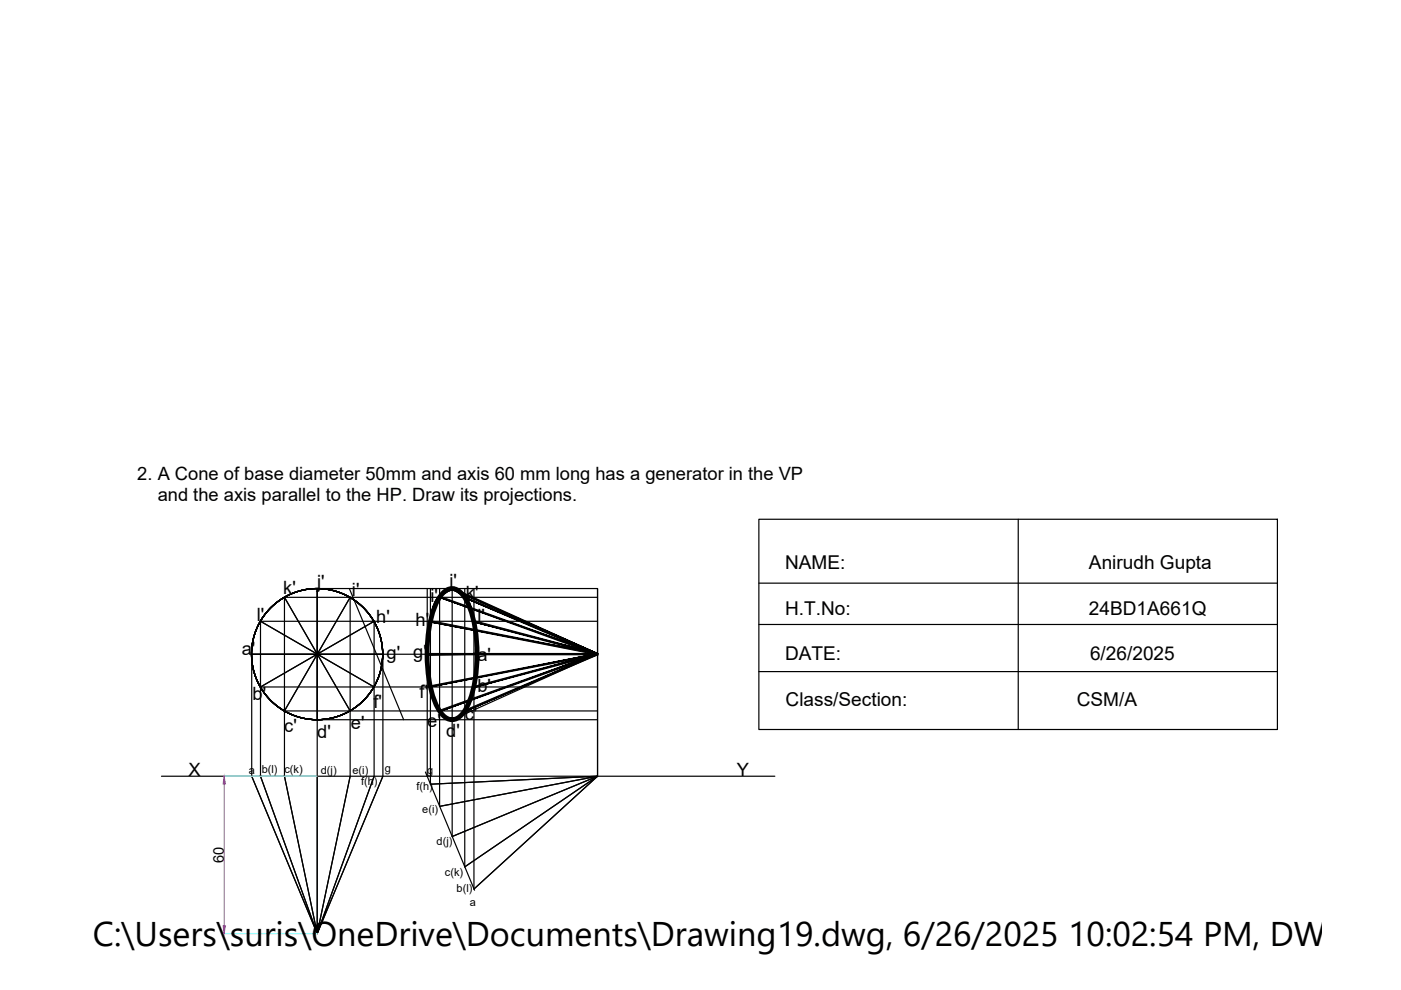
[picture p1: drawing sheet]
<svg xmlns="http://www.w3.org/2000/svg" width="297mm" height="210mm" viewBox="0 0 297 210" stroke-linecap="round" stroke-linejoin="round" font-family="sans-serif">
<!-- layer: 0 -->
<g fill="none" stroke="#000" stroke-width=".25">
<path d="M160.9 110.1h109.9v44.6h-109.9zM215.9 110.1v44.6M55.2 131.7v32.9l12.1 33.3M55.2 131.7l24.1 14M55.2 131.7h71.5M60.3 126.6v38l7 33.3M60.3 126.6l13.9 24.1M60.3 126.6h66.4M67.3 124.8v73.1M67.3 124.8h59.4v39.8M67.3 124.8v27.8h59.4M74.1 124.8l11.5 27.8"/>
<path d="M79.3 131.7v32.9l-12 33.3M79.3 131.7l-24.1 14h71.5M81.2 138.7v25.9l-13.9 33.3M90.6 124.8v39.8M91.3 124.8v41.5M91.6 129.6l.2 .2M93.2 124.8v46.2M95.9 124.8v52.6M98.5 124.8v59M100.5 138.5l.7 .7M100.5 124.8v63.7M126.7 124.8v39.8"/>
<path d="M160.9 123.6h109.9M160.9 132.4h109.9M95.9 152.6l30.8-13.9h-73.3v25.9l13.9 33.3M107.6 145.6l.1 .1M126.7 150.7h-66.4l13.9-24.1v38l-6.9 33.3-13.9-33.3M160.9 142.4h109.9M34.2 164.6h130.1M55.2 164.6l12.1 33.3-7-33.3M67.3 164.6v33.3l6.9-33.3M79.3 164.6l-12 33.3 13.9-33.3M90.2 163.7l10.4 25.1M91.3 166.3l35.4-1.7-26.2 23.9"/>
<path d="M91.3 166.3l35.4-1.7-33.5 6.4M93.2 171l33.5-6.4-28.2 19.2M95.9 177.4l30.8-12.8-28.2 19.2M126.7 164.6l-30.8 12.8M126.7 164.6l-26.2 23.9"/>
<circle cx="67.2" cy="138.7" r="13.9"/>
</g>
<path d="M93.9 125.7a2.44 2.44 0 0 1 3.9 0 16.9 16.9 0 0 1 3.2 9.6 28.2 28.2 0 0 1-2.1 14.8 4.1 4.1 0 0 1-3.1 2.5 3.7 3.7 0 0 1-3-2.5 28.8 28.8 0 0 1-1.9-16.4 15.8 15.8 0 0 1 3-8z" fill="none" stroke="#000" stroke-width="1"/>
<g fill="#000" stroke="#000" stroke-width=".21">
<path d="M90.6 138.5v.3l36.1-.3zM90.6 138.8l36.1-.3v.3z"/>
<path d="M91.3 131.6v.3l35.4 6.6zM91.3 131.9l35.4 6.6v.3z"/>
<path d="M93.5 126.5v.3l33.2 11.7zM93.5 126.8l33.2 11.7-.1 .3z"/>
<path d="M95.9 124.7v.3l.8 .1zM95.9 125l.8 .1-.2 .2zM96.7 125.1l-.2 .2 .9 .2zM96.5 125.3l.9 .2-.1 .3zM97.4 125.5l-.1 .3 .8 .2zM97.3 125.8l.8 .2-.2 .2zM98.1 126l-.2 .2 .8 .4zM97.9 126.2l.8 .4-.2 .2zM98.7 126.6l-.2 .2 .7 .4zM98.5 126.8l.7 .4-.3 .2zM98.9 127.4l.7 .5-.4-.7zM98.9 127.4l.7 .5-.3 .1zM99.3 128l.6 .7-.3-.8zM99.3 128l.6 .7-.3 .1zM99.6 128.8l.5 .7-.2-.8zM99.6 128.8l.5 .7-.2 .1zM99.9 129.6l.5 .7-.3-.8zM99.9 129.6l.5 .7-.3 .1zM100.1 130.4l.4 .8-.1-.9zM100.1 130.4l.4 .8h-.2zM100.3 131.2l.4 .8-.2-.8zM100.3 131.2l.4 .8-.3 .1zM100.4 132.1l.4 .7-.1-.8zM100.4 132.1l.4 .7-.2 .1zM100.6 132.9l.4 .7-.2-.8zM100.6 132.9l.4 .7-.3 .1zM100.7 133.7l.4 .8-.1-.9zM100.7 133.7l.4 .8h-.3zM100.8 134.5l.4 .8-.1-.8zM100.8 134.5l.4 .8h-.3zM100.9 135.3l.3 .8v-.8zM100.9 135.3l.3 .8h-.2zM101 136.1l.3 .8-.1-.8zM101 136.1l.3 .8h-.3zM101 136.9l.3 .8v-.8zM101 136.9l.3 .8h-.2zM101.1 137.7l.3 .8-.1-.8zM101.1 137.7l.3 .8h-.3zM101.1 138.5l.2 .8 .1-.8zM101.1 138.5l.2 .8h-.2zM101.1 139.3l.2 .9v-.9zM101.1 139.3l.2 .9-.3-.1zM101 140.1l.3 .9v-.8zM101 140.1l.3 .9h-.3zM101 141l.2 .8 .1-.8zM101 141l.2 .8h-.3zM100.9 141.8l.2 .8 .1-.8zM100.9 141.8l.2 .8h-.3zM100.8 142.6l.2 .8 .1-.8zM100.8 142.6l.2 .8h-.3zM100.7 143.4l.2 .8 .1-.8zM100.7 143.4l.2 .8h-.3zM100.6 144.2l.1 .8 .2-.8zM100.6 144.2l.1 .8h-.2zM100.5 145l.1 .8 .1-.8zM100.5 145l.1 .8h-.2zM100.4 145.8v.8l.2-.8zM100.4 145.8v.8h-.2zM100.2 146.6v.8l.2-.8zM100.2 146.6v.8l-.2-.1zM100 147.3v.9l.2-.8zM100 147.3v.9l-.2-.1zM99.8 148.1l-.1 .9 .3-.8zM99.8 148.1l-.1 .9-.2-.1zM99.5 148.9l-.2 .8 .4-.7zM99.5 148.9l-.2 .8-.2-.1zM99.1 149.6l-.2 .9 .4-.8zM99.1 149.6l-.2 .9-.2-.2zM98.7 150.3l-.3 .9 .5-.7zM98.7 150.3l-.3 .9-.2-.2zM98.2 151l-.5 .9 .7-.7zM98.2 151l-.5 .9-.2-.2zM97.5 151.7l-.5 .7 .7-.5zM96.9 152.1l.6-.4-.5 .7zM96.3 152.7l.7-.3-.1-.3zM96.2 152.4l.7-.3-.6 .6zM95.4 152.7h.9l-.1-.3zM95.5 152.4h.7l-.8 .3zM94.7 152.3l.7 .4 .1-.3zM94.9 152.1l.6 .3-.8-.1zM94 151.8l.7 .5 .2-.2zM94 151.8l.2-.2 .7 .5zM93.4 151.1l.6 .7 .2-.2zM93.4 151.1l.2-.2 .6 .7zM92.8 150.4l.6 .7 .2-.2zM92.8 150.4l.3-.1 .5 .6zM92.4 149.7l.4 .7 .3-.1zM92.4 149.7l.2-.2 .5 .8zM92 148.9l.4 .8 .2-.2zM92 148.9l.3-.1 .3 .7zM91.7 148.1l.3 .8 .3-.1zM91.7 148.1l.3-.1 .3 .8zM91.5 147.3l.2 .8 .3-.1zM91.5 147.3h.3l.2 .7zM91.3 146.5l.2 .8h.3zM91.3 146.5h.3l.2 .8zM91.2 145.8l.1 .7h.3zM91.2 145.8l.2-.1 .2 .8zM91 145l.2 .8 .2-.1zM91 145l.3-.1 .1 .8zM90.9 144.2l.1 .8 .3-.1zM90.9 144.2l.2-.1 .2 .8zM90.7 143.3l.2 .9 .2-.1zM90.7 143.3h.3l.1 .8zM90.7 142.5v.8h.3zM90.7 142.5h.2l.1 .8zM90.6 141.7l.1 .8h.2zM90.6 141.7h.2l.1 .8zM90.5 140.9l.1 .8h.2zM90.5 140.9h.3v.8zM90.5 140.1v.8h.3zM90.5 140.1h.2l.1 .8zM90.5 139.3v.8h.2zM90.5 139.3h.2v.8zM90.5 138.4v.9h.2zM90.5 138.4l.2 .1v.8zM90.5 137.6v.8l.2 .1zM90.5 137.6l.2 .1v.8zM90.5 136.8v.8l.2 .1zM90.5 136.8h.3l-.1 .9zM90.6 136l-.1 .8h.3zM90.6 136h.2v.8zM90.7 135.2l-.1 .8h.2zM90.7 135.2h.2l-.1 .8zM90.7 134.4v.8h.2zM90.7 134.4h.3l-.1 .8zM90.8 133.6l-.1 .8h.3zM90.8 133.6h.3l-.1 .8zM91 132.7l-.2 .9h.3zM91 132.7l.3 .1-.2 .8zM91.1 131.9l-.1 .8 .3 .1zM91.1 131.9l.3 .1-.1 .8zM91.3 131.1l-.2 .8 .3 .1zM91.3 131.1h.2l-.1 .9zM91.4 130.2l-.1 .9h.2zM91.4 130.2l.3 .1-.2 .8zM91.6 129.4l-.2 .8 .3 .1zM91.6 129.4h.2l-.1 .9zM91.8 128.6l-.2 .8h.2zM91.8 128.6l.3 .1-.3 .7zM92.1 127.8l-.3 .8 .3 .1zM92.1 127.8l.3 .1-.3 .8zM92.5 127.1l-.4 .7 .3 .1zM92.5 127.1l.3 .1-.4 .7zM93 126.5l-.5 .6 .3 .1zM93 126.5l.2 .1-.4 .6zM93 126.5l.2 .1 .4-.7zM93.6 125.9l.2 .2-.6 .5zM93.6 125.9l.2 .2 .5-.6zM94.3 125.5l.2 .2-.7 .4zM94.3 125.5l.2 .2 .6-.7zM95.1 125l.1 .3-.7 .4zM95.1 125l.1 .3 .7-.6zM95.2 125.3l.7-.6v.3z"/>
<path d="M96 124.7l-.2 .2 31 13.7zM95.8 124.9l31 13.7-.2 .2z"/>
<path d="M98.6 126.5l-.1 .3 28.3 11.8zM98.5 126.8l28.3 11.8-.2 .2z"/>
<path d="M100.5 131.6v.3l26.2 6.6zM100.5 131.9l26.2 6.6-.1 .3z"/>
<path d="M91.3 145.4v.3l35.4-7.2zM91.3 145.7l35.4-7.2v.3z"/>
<path d="M93.2 150.6l.1 .3 33.3-12.4zM93.3 150.9l33.3-12.4 .1 .3z"/>
<path d="M98.5 150.6l.1 .3 28-12.3zM98.6 150.9l28-12.3 .2 .2z"/>
<path d="M100.5 145.5v.3l26.1-7.3zM100.5 145.8l26.1-7.3 .1 .3z"/>
</g>
<path d="M47.4 164.6h19.9M47.4 197.9h19.9" fill="none" stroke="#0ff" stroke-width=".25"/>
<path d="M47.5 166.2v30.1" fill="none" stroke="#f0f" stroke-width=".25"/>
<g fill="#f0f" stroke="#f0f" stroke-width=".21">
<path d="M47.3 196.3h.5l-.3 1.6z"/>
<path d="M47.5 164.6l.3 1.6h-.5z"/>
</g>
<text font-size="7.3" x="19.7" y="200.6">C:\Users\suris\OneDrive\Documents\Drawing19.dwg, 6/26/2025 10:02:54 PM, DWG To</text>
<g font-size="4">
<text x="166.4" y="120.6">NAME:</text>
<text x="230.9" y="120.6">Anirudh Gupta</text>
<text x="166.4" y="130.3">H.T.No:</text>
<text x="230.9" y="130.3">24BD1A661Q</text>
<text x="166.4" y="140">DATE:</text>
<text x="231.1" y="140">6/26/2025</text>
<text x="166.6" y="149.7">Class/Section:</text>
<text x="228.3" y="149.7">CSM/A</text>
</g>
<g font-size="3.9">
<text x="29.1" y="101.8">2. A Cone of base diameter 50mm and axis 60 mm long has a generator in the VP</text>
<text x="33.4" y="106.2">and the axis parallel to the HP. Draw its projections.</text>
<text x="60.1" y="126">k'</text>
<text x="67.3" y="124.6">j'</text>
<text x="95.3" y="124.4">j'</text>
<text x="54.5" y="131.8">l'</text>
<text x="74.6" y="126.3">i'</text>
<text x="91.3" y="127.6">i'</text>
<text x="98.8" y="127">k'</text>
<text x="101.2" y="131.9">l'</text>
<text x="79.8" y="132.2">h'</text>
<text x="88.1" y="132.8">h'</text>
<text x="51.3" y="138.9">a'</text>
<text x="81.9" y="139.6">g'</text>
<text x="87.6" y="139.6">g'</text>
<text x="101.2" y="140.1">a'</text>
<text x="53.5" y="148.5">b'</text>
<text x="89" y="148.1">f'</text>
<text x="101.2" y="146.8">b'</text>
<text x="60.3" y="155.1">c'</text>
<text x="74.4" y="154.5">e'</text>
<text x="79.2" y="150">f'</text>
<text x="90.6" y="154.2">e'</text>
<text x="98.5" y="152.6">c'</text>
<text x="67.3" y="156.4">d'</text>
<text x="94.6" y="156.3">d'</text>
<text x="39.9" y="164.6">X</text>
<text x="156.2" y="164.6">Y</text>
</g>
<text font-size="3.1" x="47.4" y="183" transform="rotate(-90 47.4 183)">60</text>
<g font-size="2.3">
<text x="52.8" y="164.2">a</text>
<text x="55.5" y="164">b(l)</text>
<text x="60.3" y="163.9">c(k)</text>
<text x="68" y="164">d(j)</text>
<text x="74.7" y="164.2">e(i)</text>
<text x="76.6" y="166.4">f(h)</text>
<text x="81.6" y="163.6">g</text>
<text x="88.3" y="167.6">f(h)</text>
<text x="90.6" y="164">g</text>
<text x="89.5" y="172.3">e(i)</text>
<text x="92.6" y="179.1">d(j)</text>
<text x="94.3" y="185.7">c(k)</text>
<text x="96.8" y="189.1">b(l)</text>
<text x="99.6" y="192.1">a</text>
</g>
</svg>
